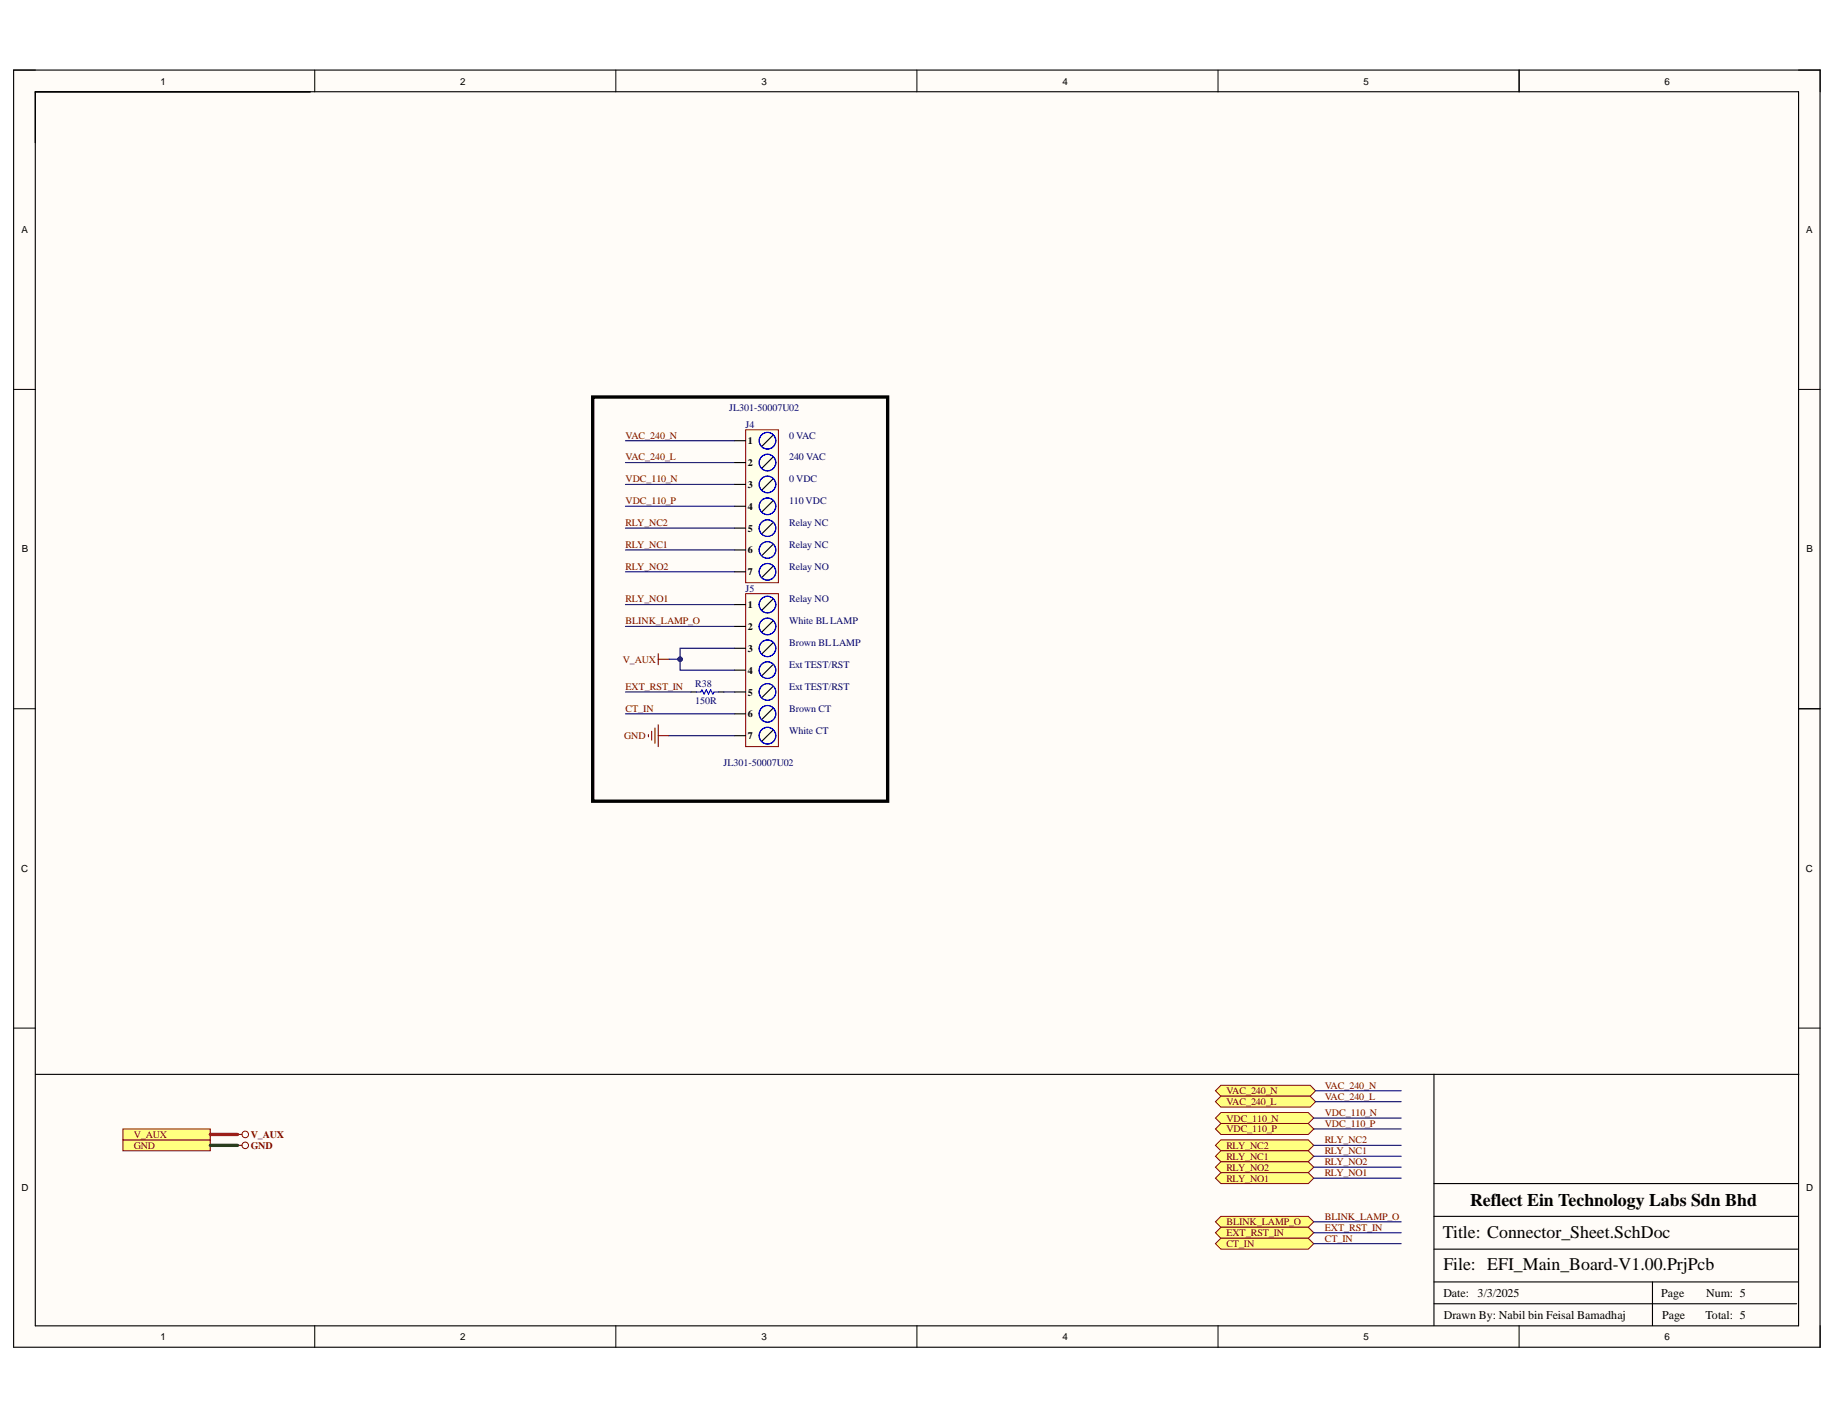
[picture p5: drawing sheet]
<svg xmlns="http://www.w3.org/2000/svg" width="279mm" height="216mm" viewBox="0 0 279 216" stroke-linecap="round" stroke-linejoin="round" font-family="sans-serif">
<g fill="#fffcf8">
<path d="M2.1 10.7h274.9v194.3h-274.9z" fill-rule="evenodd"/>
<path d="M5.4 14h268.3v187.7h-268.3z" fill-rule="evenodd"/>
</g>
<g fill="none" stroke="#000" stroke-width=".15">
<path d="M2.1 10.7h3.3M47.9 10.7v3.3M93.7 10.7v3.3M139.5 10.7v3.3M185.4 10.7v3.3M231.2 10.7v3.3M273.7 10.7h3.3v3.3M2.1 59.2h3.3M273.7 59.2h3.3M2.1 107.8h3.3M273.7 107.8h3.3M2.1 156.4h3.3"/>
<path d="M273.7 156.4h3.3M47.9 201.7v3.3M93.7 201.7v3.3M139.5 201.7v3.3M185.4 201.7v3.3M231.2 201.7v3.3M277 201.7v3.3"/>
</g>
<g fill="none" stroke="#000" stroke-width=".17">
<path d="M2.1 10.7h274.9v194.3h-274.9zM5.4 14h268.3v187.7h-268.3zM231.2 10.7v3.3M105.2 105.3h.8M109.3 105.3h.8M273.7 107.8h3.3M5.4 163.5h268.3M218.2 163.5v38.2M218.2 198.4h55.2M218.2 195h55.4M218.2 190.1h55.4M218.2 185.1h55.4"/>
<path d="M218.2 180.1h55.4M251.5 195v6.7"/>
</g>
<path d="M106 105.3h.7l.1-.3 .4 .6 .3-.6 .3 .6 .3-.6 .4 .6 .1-.3h.7" fill="none" stroke="#00f" stroke-width=".17"/>
<path d="M100.2 99.5v1.6M98.7 111.8v.3M99.2 111.3v1.3M99.7 110.8v2.3M100.2 110.3v3.3M100.2 100.3h1.6M100.2 111.9h1.6" fill="none" stroke="#800000" stroke-width=".17"/>
<path d="M90.2 60.4h44.9v61.5h-44.9z" fill="none" stroke="#000" stroke-width=".51"/>
<path d="M185.8 165.1h13.6l.8 .9-.8 .8h-13.6l-.8-.8z" fill-rule="evenodd" fill="#ffff80"/>
<path d="M185.8 165.1h13.6l.8 .9-.8 .8h-13.6l-.8-.8z" fill="none" stroke="#800000" stroke-width=".15"/>
<path d="M185.8 166.8h13.6l.8 .8-.8 .8h-13.6l-.8-.8z" fill-rule="evenodd" fill="#ffff80"/>
<path d="M185.8 166.8h13.6l.8 .8-.8 .8h-13.6l-.8-.8z" fill="none" stroke="#800000" stroke-width=".15"/>
<path d="M185.8 169.3h13.3l.8 .8-.8 .8h-13.3l-.8-.8z" fill-rule="evenodd" fill="#ffff80"/>
<path d="M185.8 169.3h13.3l.8 .8-.8 .8h-13.3l-.8-.8z" fill="none" stroke="#800000" stroke-width=".15"/>
<path d="M185.8 170.9h13.3l.8 .9-.8 .8h-13.3l-.8-.8z" fill-rule="evenodd" fill="#ffff80"/>
<path d="M185.8 170.9h13.3l.8 .9-.8 .8h-13.3l-.8-.8z" fill="none" stroke="#800000" stroke-width=".15"/>
<path d="M185.8 173.4h13.3l.8 .9-.8 .8h-13.3l-.8-.8z" fill-rule="evenodd" fill="#ffff80"/>
<path d="M185.8 173.4h13.3l.8 .9-.8 .8h-13.3l-.8-.8z" fill="none" stroke="#800000" stroke-width=".15"/>
<path d="M185.8 175.1h13.3l.8 .8-.8 .9h-13.3l-.8-.9z" fill-rule="evenodd" fill="#ffff80"/>
<path d="M185.8 175.1h13.3l.8 .8-.8 .9h-13.3l-.8-.9z" fill="none" stroke="#800000" stroke-width=".15"/>
<path d="M185 177.6l.8-.8h13.3l.8 .8-.8 .8h-13.3z" fill-rule="evenodd" fill="#ffff80"/>
<path d="M185 177.6l.8-.8h13.3l.8 .8-.8 .8h-13.3z" fill="none" stroke="#800000" stroke-width=".15"/>
<path d="M185.8 178.4h13.3l.8 .9-.8 .8h-13.3l-.8-.8z" fill-rule="evenodd" fill="#ffff80"/>
<path d="M185.8 178.4h13.3l.8 .9-.8 .8h-13.3l-.8-.8z" fill="none" stroke="#800000" stroke-width=".15"/>
<path d="M185.8 185.1h13.3l.8 .8-.8 .8h-13.3l-.8-.8z" fill-rule="evenodd" fill="#ffff80"/>
<path d="M185.8 185.1h13.3l.8 .8-.8 .8h-13.3l-.8-.8z" fill="none" stroke="#800000" stroke-width=".15"/>
<path d="M185.8 186.7h13.3l.8 .9-.8 .8h-13.3l-.8-.8z" fill-rule="evenodd" fill="#ffff80"/>
<path d="M185.8 186.7h13.3l.8 .9-.8 .8h-13.3l-.8-.8z" fill="none" stroke="#800000" stroke-width=".15"/>
<path d="M185 189.2l.8-.8h13.3l.8 .8-.8 .9h-13.3z" fill-rule="evenodd" fill="#ffff80"/>
<path d="M185 189.2l.8-.8h13.3l.8 .8-.8 .9h-13.3z" fill="none" stroke="#800000" stroke-width=".15"/>
<path d="M18.7 173.4h13.3v1.7h-13.3z" fill-rule="evenodd" fill="#ffff80"/>
<g fill="none" stroke="#800000" stroke-width=".15">
<path d="M18.7 173.4h13.3v1.7h-13.3z"/>
<circle cx="37.3" cy="174.3" r=".5"/>
</g>
<path d="M36.2 174.3h.6" fill="none" stroke="#800000" stroke-width=".17"/>
<path d="M18.7 171.8h13.3v1.6h-13.3z" fill-rule="evenodd" fill="#ffff80"/>
<g fill="none" stroke="#800000" stroke-width=".15">
<path d="M18.7 171.8h13.3v1.6h-13.3z"/>
<circle cx="37.3" cy="172.6" r=".5"/>
</g>
<path d="M36.2 172.6h.6" fill="none" stroke="#800000" stroke-width=".17"/>
<path d="M95.2 92h16.6M95.2 87h16.6M95.2 83.7h16.6M111.8 98.6h-8.3v3.4h8.3M95.2 105.3h10M110.1 105.3h1.7" fill="none" stroke="#000080" stroke-width=".17"/>
<circle cx="103.5" cy="100.3" r=".33" fill="#000080"/>
<circle cx="103.5" cy="100.3" r=".33" fill="none" stroke="#000080" stroke-width=".15"/>
<path d="M101.8 100.3h1.7" fill="none" stroke="#000080" stroke-width=".17"/>
<circle cx="103.5" cy="100.3" r=".33" fill="#000080"/>
<circle cx="103.5" cy="100.3" r=".33" fill="none" stroke="#000080" stroke-width=".15"/>
<g fill="none" stroke="#000080" stroke-width=".17">
<path d="M95.2 67.1h16.6M95.2 70.4h16.6M95.2 73.7h16.6M95.2 77h16.6M95.2 95.3h16.6M95.2 80.4h16.6M95.2 108.6h16.6M101.8 111.9h10M199.9 170.1h13.3M199.9 171.8h13.3M199.9 174.3h13.3M199.9 175.9h13.3"/>
<path d="M199.9 177.6h13.3M199.9 179.3h13.3M200.2 166h13M200.2 167.6h13M199.9 185.9h13.3M199.9 187.6h13.3M199.9 189.2h13.3"/>
</g>
<path d="M32 174.3h4.2" fill="none" stroke="#274e13" stroke-width=".51"/>
<path d="M32 172.6h4.2" fill="none" stroke="#f00" stroke-width=".51"/>
<path d="M113.5 90.3h5v23.3h-5z" fill-rule="evenodd" fill="#ffffe8"/>
<path d="M113.5 90.3h5v23.3h-5z" fill="none" stroke="#800000" stroke-width=".15"/>
<g fill="none" stroke="#000" stroke-width=".17">
<path d="M111.8 92h1.7M111.8 95.3h1.7M111.8 98.6h1.7M117.6 91.2l-1.6 1.6M117.6 94.5l-1.6 1.6M117.6 97.8l-1.6 1.7M111.8 102h1.7M111.8 105.3h1.7M111.8 108.6h1.7M111.8 111.9h1.7M117.6 101.1l-1.6 1.7M117.6 104.5l-1.6 1.6"/>
<path d="M117.6 107.8l-1.6 1.6M117.6 111.1l-1.6 1.7"/>
</g>
<g fill="none" stroke="#00f" stroke-width=".17">
<circle cx="116.8" cy="98.6" r="1.27"/>
<circle cx="116.8" cy="95.3" r="1.27"/>
<circle cx="116.8" cy="92" r="1.27"/>
<circle cx="116.8" cy="111.9" r="1.27"/>
<circle cx="116.8" cy="108.6" r="1.27"/>
<circle cx="116.8" cy="105.3" r="1.27"/>
<circle cx="116.8" cy="102" r="1.27"/>
</g>
<path d="M113.5 65.4h5v23.3h-5z" fill-rule="evenodd" fill="#ffffe8"/>
<path d="M113.5 65.4h5v23.3h-5z" fill="none" stroke="#800000" stroke-width=".15"/>
<g fill="none" stroke="#000" stroke-width=".17">
<path d="M111.8 67.1h1.7M111.8 70.4h1.7M111.8 73.7h1.7M111.8 77h1.7M117.6 66.2l-1.6 1.7M117.6 69.5l-1.6 1.7M117.6 72.9l-1.6 1.6M117.6 76.2l-1.6 1.7M117.6 79.5l-1.6 1.7M111.8 80.4h1.7M111.8 83.7h1.7M111.8 87h1.7"/>
<path d="M117.6 82.8l-1.6 1.7M117.6 86.2l-1.6 1.6"/>
</g>
<g fill="none" stroke="#00f" stroke-width=".17">
<circle cx="116.8" cy="67.1" r="1.27"/>
<circle cx="116.8" cy="70.4" r="1.27"/>
<circle cx="116.8" cy="73.7" r="1.27"/>
<circle cx="116.8" cy="77" r="1.27"/>
<circle cx="116.8" cy="80.4" r="1.27"/>
<circle cx="116.8" cy="83.7" r="1.27"/>
<circle cx="116.8" cy="87" r="1.27"/>
</g>
<g font-size="2.7">
<text x="223.7" y="183.5">Reflect Ein Technology Labs Sdn Bhd</text>
<text x="219.6" y="188.3">Title: Connector_Sheet.SchDoc</text>
<text x="219.7" y="193.3">File: EFI_Main_Board-V1.00.PrjPcb</text>
</g>
<g font-size="1.8">
<text x="219.7" y="197.3">Date:</text>
<text x="224.9" y="197.3">3/3/2025</text>
<text x="252.8" y="197.3">Page</text>
<text x="259.6" y="197.3">Num: 5</text>
<text x="219.7" y="200.7">Drawn By: Nabil bin Feisal Bamadhaj</text>
<text x="252.9" y="200.7">Page</text>
<text x="259.5" y="200.7">Total: 5</text>
</g>
<g font-size="1.5">
<text x="24.4" y="12.9">1</text>
<text x="70" y="12.9">2</text>
<text x="115.9" y="12.9">3</text>
<text x="161.7" y="12.9">4</text>
<text x="207.5" y="12.9">5</text>
<text x="253.3" y="12.9">6</text>
<text x="3.3" y="35.5">A</text>
<text x="274.8" y="35.5">A</text>
<text x="113.8" y="67.6">1</text>
<text x="113.8" y="70.9">2</text>
<text x="113.8" y="74.2">3</text>
<text x="113.8" y="77.5">4</text>
<text x="113.8" y="80.9">5</text>
<text x="3.3" y="84.1">B</text>
<text x="113.8" y="84.2">6</text>
<text x="113.8" y="87.5">7</text>
<text x="274.9" y="84.1">B</text>
<text x="113.8" y="92.5">1</text>
<text x="113.8" y="95.9">2</text>
<text x="113.8" y="99.1">3</text>
<text x="113.8" y="102.5">4</text>
<text x="113.8" y="105.8">5</text>
<text x="113.8" y="109.1">6</text>
<text x="113.8" y="112.5">7</text>
<text x="3.2" y="132.7">C</text>
<text x="274.8" y="132.7">C</text>
<text x="3.3" y="181.3">D</text>
<text x="274.8" y="181.3">D</text>
<text x="24.4" y="203.9">1</text>
<text x="70" y="203.9">2</text>
<text x="115.9" y="203.9">3</text>
<text x="161.7" y="203.9">4</text>
<text x="207.5" y="203.9">5</text>
<text x="253.3" y="203.9">6</text>
</g>
<g font-size="1.5" fill="#000080">
<text x="111" y="62.6">JL301-50007U02</text>
<text x="113.5" y="65.1">J4</text>
<text x="120.1" y="70.1">240 VAC</text>
<text x="120.1" y="66.8">0 VAC</text>
<text x="120.1" y="76.7">110 VDC</text>
<text x="120.1" y="73.4">0 VDC</text>
<text x="120.1" y="83.4">Relay NC</text>
<text x="120.1" y="80">Relay NC</text>
<text x="120.1" y="86.7">Relay NO</text>
<text x="113.5" y="90">J5</text>
<text x="120.1" y="95">White BL LAMP</text>
<text x="120.1" y="91.7">Relay NO</text>
<text x="120.1" y="101.6">Ext TEST/RST</text>
<text x="120.1" y="98.3">Brown BL LAMP</text>
<text x="105.8" y="104.5">R38</text>
<text x="105.8" y="107.1">150R</text>
<text x="120.1" y="105">Ext TEST/RST</text>
<text x="120.1" y="111.6">White CT</text>
<text x="120.1" y="108.3">Brown CT</text>
<text x="110.1" y="116.6">JL301-50007U02</text>
</g>
<g font-size="1.5" fill="#800000">
<text x="95.2" y="70.1">VAC_240_L</text>
<text x="95.2" y="66.8">VAC_240_N</text>
<text x="95.2" y="76.7">VDC_110_P</text>
<text x="95.2" y="73.4">VDC_110_N</text>
<text x="95.2" y="83.4">RLY_NC1</text>
<text x="95.2" y="80">RLY_NC2</text>
<text x="95.2" y="86.7">RLY_NO2</text>
<text x="95.2" y="91.7">RLY_NO1</text>
<text x="95.2" y="95">BLINK_LAMP_O</text>
<text x="94.8" y="100.8">V_AUX</text>
<text x="95.2" y="105">EXT_RST_IN</text>
<text x="95" y="112.5">GND</text>
<text x="95.2" y="108.3">CT_IN</text>
<text x="186.6" y="166.5">VAC_240_N</text>
<text x="201.6" y="167.3">VAC_240_L</text>
<text x="201.6" y="165.7">VAC_240_N</text>
<text x="20.3" y="173.1">V_AUX</text>
<text x="38.1" y="173.1">V_AUX</text>
<text x="186.6" y="168.1">VAC_240_L</text>
<text x="186.6" y="170.6">VDC_110_N</text>
<text x="186.6" y="172.3">VDC_110_P</text>
<text x="201.6" y="171.4">VDC_110_P</text>
<text x="201.6" y="169.8">VDC_110_N</text>
<text x="201.6" y="173.9">RLY_NC2</text>
<text x="20.3" y="174.8">GND</text>
<text x="38.1" y="174.8">GND</text>
<text x="186.6" y="174.8">RLY_NC2</text>
<text x="186.6" y="176.4">RLY_NC1</text>
<text x="186.6" y="178.1">RLY_NO2</text>
<text x="186.6" y="179.8">RLY_NO1</text>
<text x="201.6" y="178.9">RLY_NO1</text>
<text x="201.6" y="177.3">RLY_NO2</text>
<text x="201.6" y="175.6">RLY_NC1</text>
<text x="201.6" y="185.6">BLINK_LAMP_O</text>
<text x="186.6" y="186.4">BLINK_LAMP_O</text>
<text x="186.6" y="188.1">EXT_RST_IN</text>
<text x="186.6" y="189.8">CT_IN</text>
<text x="201.6" y="187.3">EXT_RST_IN</text>
<text x="201.6" y="188.9">CT_IN</text>
</g>
</svg>
